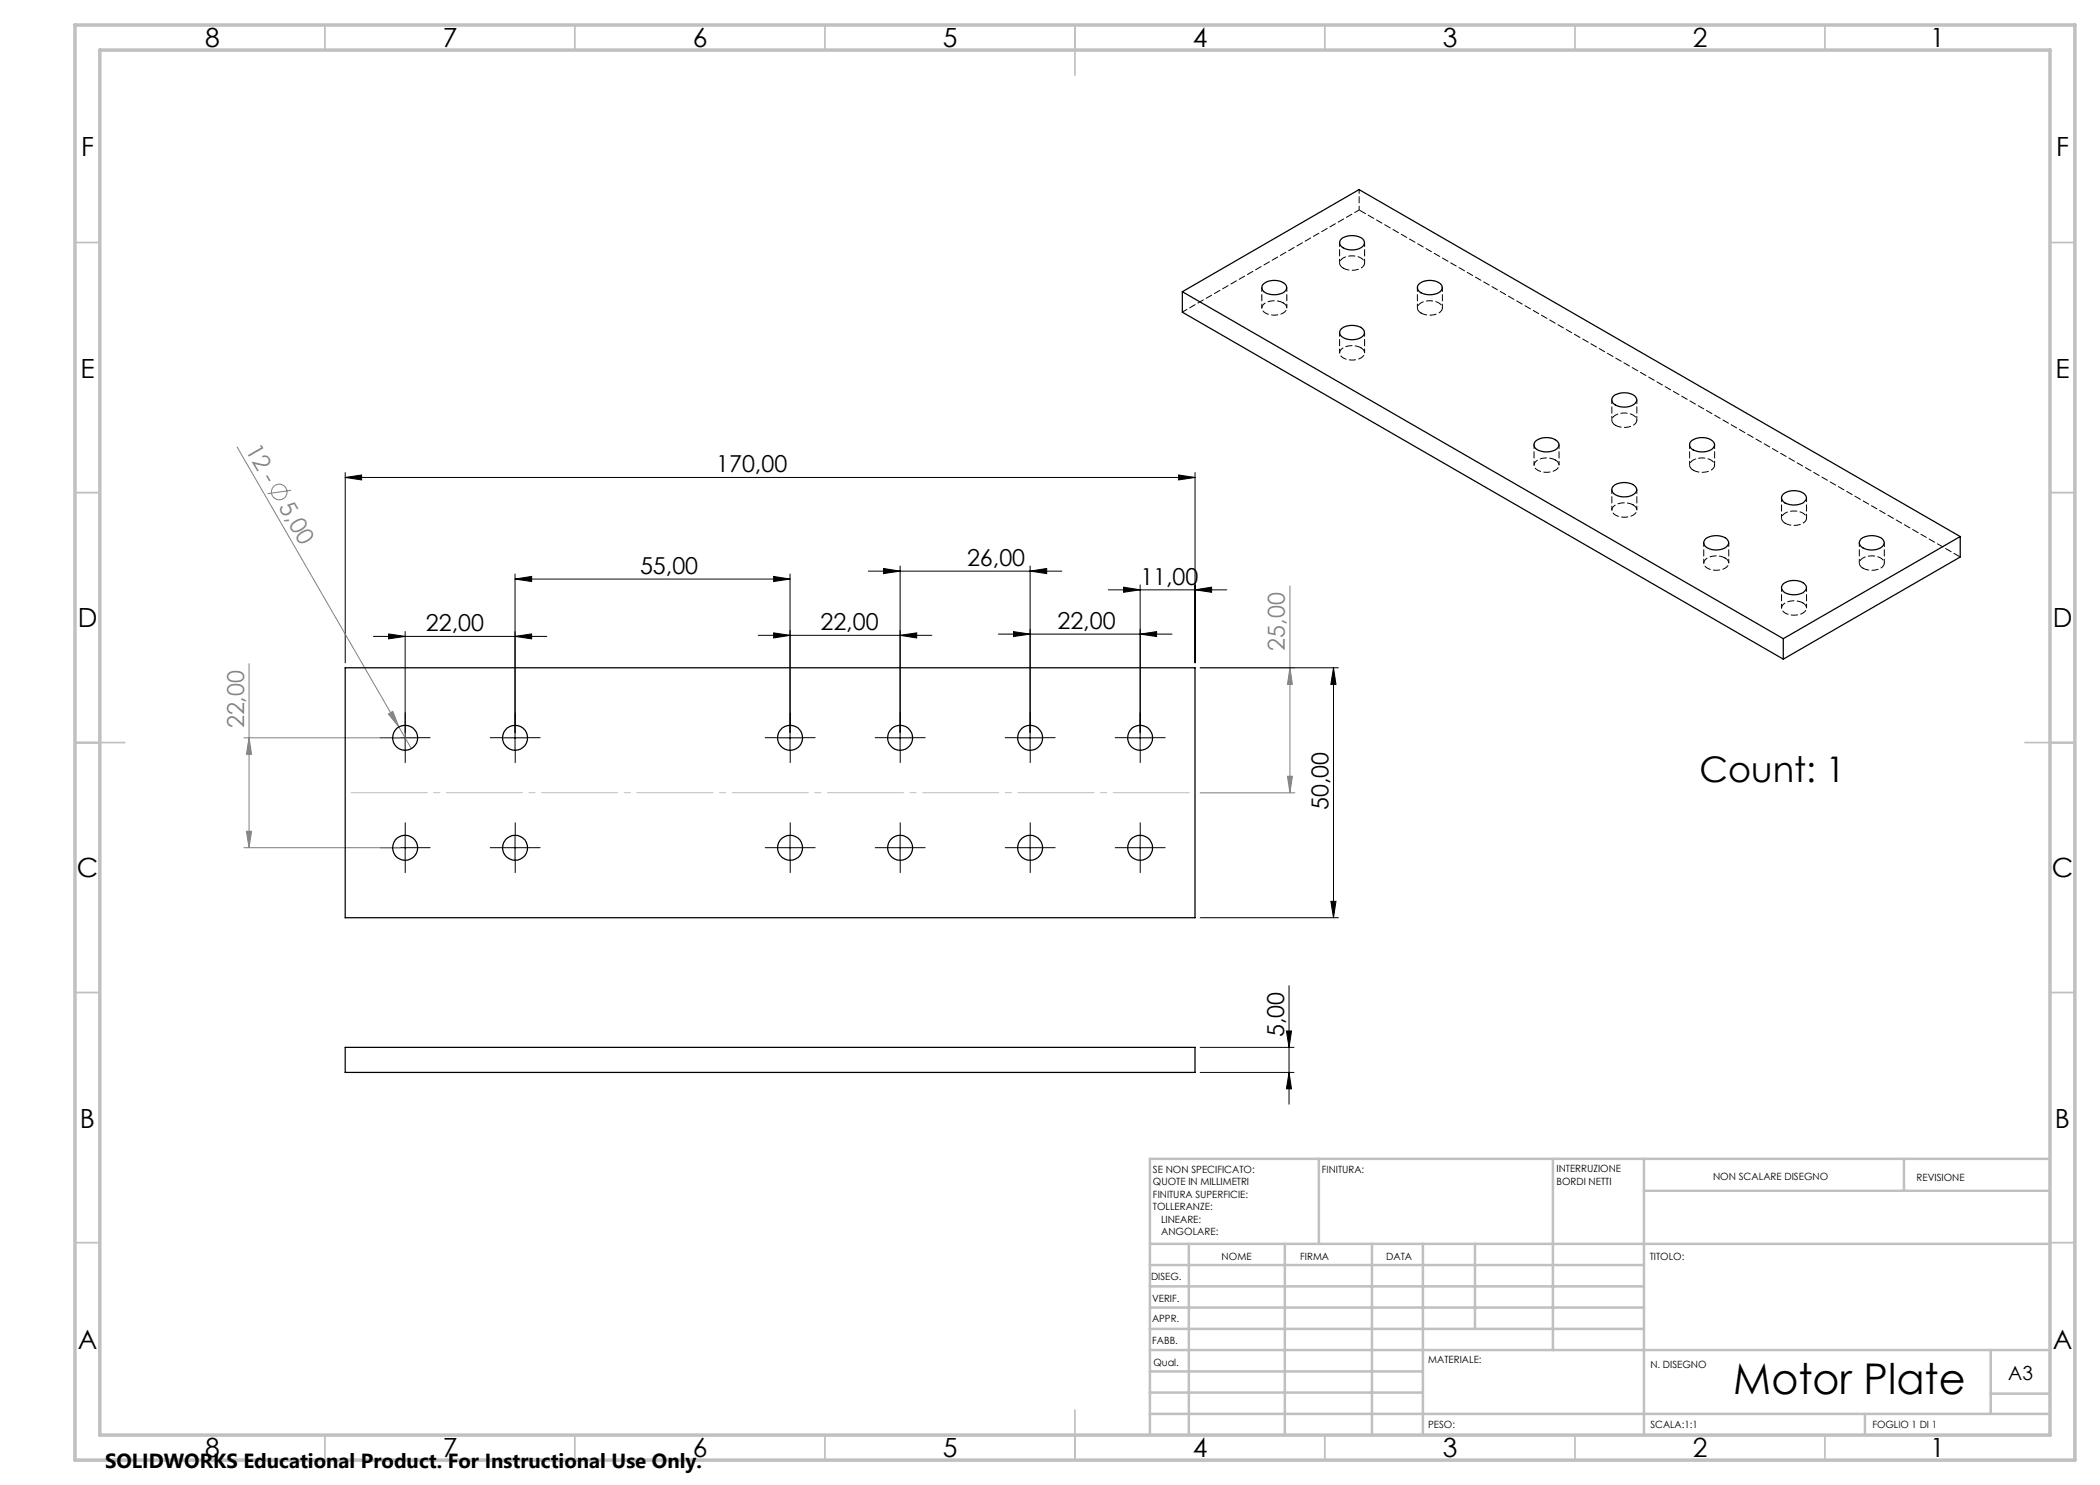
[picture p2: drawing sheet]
<svg xmlns="http://www.w3.org/2000/svg" width="420mm" height="297mm" viewBox="0 0 420 297" stroke-linecap="round" stroke-linejoin="round" font-family="sans-serif">
<g fill="none" stroke="#808080" stroke-width=".2">
<path d="M47.4 89.4l34.9 60.3M58.2 98.1l-4.7 .6M258 117.2v41.4M49.8 132.7v36.8M240 133.6h19M258 133.6l.5 3.3h-1zM48.8 147.6h31.2M49.8 147.6l.5 3.2h-1zM77.7 142.8l.9-.5 1.2 3.1zM240 158.6h19M257.5 155.3h1l-.5 3.3zM48.8 169.5h31.2"/>
<path d="M49.3 166.3h1l-.5 3.2z"/>
<circle cx="55.8" cy="98.4" r="1.55"/>
</g>
<g fill="none" stroke="#000" stroke-width=".2">
<path d="M69 95.5l3.3-.5v1zM69 94.5v38.1M69 95.5h170M235.7 95l3.3 .5-3.3 .5zM239 94.5v38.1M103 115.8l3.3-.5v1zM103 114.8v35.3M103 115.8h55M154.7 115.3l3.3 .5-3.3 .5zM158 114.8v35.3M173.7 114.2h38.7M176.7 113.7l3.3 .5-3.3 .5z"/>
<path d="M180 113.2v36.9M206 114.2l3.3-.5v1zM206 113.2v36.9M221.7 118h23.7M224.7 117.4l3.3 .6-3.3 .5zM228 117v33.1M239 118l3.3-.6v1.1zM74.7 127.3h34.7M77.7 126.8l3.3 .5-3.3 .5zM81 126.3v23.8M103 127.3l3.3-.5v1zM151.7 127.1h34.7"/>
<path d="M154.7 126.6l3.3 .5-3.3 .5zM180 127.1l3.3-.5v1zM199.7 126.8h34.7M202.7 126.3l3.3 .5-3.3 .5zM228 126.8l3.3-.5v1zM240 133.6h27.7M266.7 133.6l.5 3.3h-1zM266.7 133.6v49.9M78.5 147.6h5M100.5 147.6h5M155.5 147.6h5M177.5 147.6h5"/>
<path d="M203.5 147.6h5M225.5 147.6h5M78.5 169.5h5M81 167.1v4.9M100.5 169.5h5M103 167.1v4.9M155.5 169.5h5M158 167.1v4.9M177.5 169.5h5M180 167.1v4.9M203.5 169.5h5M206 167.1v4.9"/>
<path d="M225.5 169.5h5M228 167.1v4.9M240 183.5h27.7M257.8 197.1v23.7M266.2 180.3h1l-.5 3.2zM240 214.5h18.8M240 209.5h18.8M257.3 206.2h1l-.5 3.3zM257.8 214.5l.5 3.3h-1z"/>
</g>
<g fill="none" stroke="#000" stroke-width=".2" stroke-dasharray="15.2 1.3 1.3 1.3">
<path d="M78.5 147.5h-2.5M81 145v-2.5M81 150v2.5M83.5 147.5h2.5M100.5 147.5h-2.5M103 145v-2.5M103 150v2.5M105.5 147.5h2.5M155.5 147.5h-2.5M158 145v-2.5M158 150v2.5M160.5 147.5h2.5"/>
<path d="M177.5 147.5h-2.5M180 145v-2.5M180 150v2.5M182.5 147.5h2.5M203.5 147.5h-2.5M206 145v-2.5M206 150v2.5M208.5 147.5h2.5M225.5 147.5h-2.5M228 145v-2.5M228 150v2.5M230.5 147.5h2.5"/>
<path d="M78.5 169.5h-2.5M81 167v-2.5M81 172v2.5M83.5 169.5h2.5M100.5 169.5h-2.5M103 167v-2.5M103 172v2.5M105.5 169.5h2.5M155.5 169.5h-2.5M158 167v-2.5M158 172v2.5M160.5 169.5h2.5"/>
<path d="M177.5 169.5h-2.5M180 167v-2.5M180 172v2.5M182.5 169.5h2.5M203.5 169.5h-2.5M206 167v-2.5M206 172v2.5M208.5 169.5h2.5M225.5 169.5h-2.5M228 167v-2.5M228 172v2.5M230.5 169.5h2.5"/>
</g>
<path d="M69 158.5h170" fill="none" stroke="#c0c0c0" stroke-width=".2" stroke-dasharray="15.2 1.3 1.3 1.3" stroke-dashoffset="-1.2"/>
<g fill="none" stroke="#c0c0c0" stroke-width=".35">
<path d="M65 5v5M115 5v5M165 5v5M215 5v10M265 5v5M315 5v5M365 5v5M15 48.5h5M410 48.5h5M15 98.5h5M410 98.5h5M15 148.5h10"/>
<path d="M405 148.5h10M15 198.5h5M410 198.5h5M15 248.5h5M410 248.5h5M65 287v5M115 287v5M165 287v5M215 282v10M265 287v5M315 287v5M365 287v5"/>
</g>
<g fill="none" stroke="#c0c0c0" stroke-width=".5">
<path d="M263.8 231.8v17M310.6 231.8v38.2M328.8 231.8v55.2M328.8 238.2h81.2M380.8 231.8v6.4M410 231.8h-180v55.2M230 248.8h180M230 257.3h98.8M230 253h98.8M237.8 248.8v38.2M257 248.8v38.2M274.4 248.8v38.2"/>
<path d="M284.6 248.8v38.2M295 248.8v17M230 265.8h98.8M230 261.5h98.8M230 278.5h54.6M230 274.3h54.6M230 270h180M398.1 270v12.8M398.1 278.7h11.9M230 282.8h180M373 282.8v4.2"/>
</g>
<path d="M15 5h400v287h-400zM20 10h390v277h-390z" fill="none" stroke="#c0c0c0" stroke-width=".7"/>
<path d="M257.5 155.3h1l-.5 3.3zM258 133.6l.5 3.3h-1z" fill="#808080"/>
<g fill="#000">
<path d="M69 95.5l3.3-.5v1zM235.7 95l3.3 .5-3.3 .5zM176.7 113.7l3.3 .5-3.3 .5zM206 114.2l3.3-.5v1zM224.7 117.4l3.3 .6-3.3 .5zM239 118l3.3-.6v1.1z"/>
<path d="M77.7 126.8l3.3 .5-3.3 .5zM103 127.3l3.3-.5v1z"/>
<path d="M154.7 126.6l3.3 .5-3.3 .5zM180 127.1l3.3-.5v1z"/>
<path d="M228 126.8l3.3-.5v1zM202.7 126.3l3.3 .5-3.3 .5zM154.7 115.3l3.3 .5-3.3 .5zM103 115.8l3.3-.5v1z"/>
<path d="M266.7 133.6l.5 3.3h-1zM266.2 180.3h1l-.5 3.2z"/>
<path d="M257.8 214.5l.5 3.3h-1zM257.3 206.2h1l-.5 3.3z"/>
</g>
<g fill="#808080">
<path d="M77.7 142.8l.9-.5 1.2 3.1z"/>
<path d="M49.8 147.6l.5 3.2h-1zM49.3 166.3h1l-.5 3.2z"/>
</g>
<g fill="none" stroke="#000" stroke-width=".25">
<path d="M236.5 58.3l35.3-20.4 120.2 69.4M236.5 58.3l120.2 69.4M236.5 58.3v4.1l120.2 69.4M252.7 56.8a3.5 3.5 0 0 1 4.5 .2 1.22 1.22 0 0 1-1 1.7 3.4 3.4 0 0 1-3.7-.7 .98 .98 0 0 1 .2-1.2zM268.3 47.8a3.5 3.5 0 0 1 4.5 .3 1.22 1.22 0 0 1-1.1 1.7 3.4 3.4 0 0 1-3.7-.8 1.04 1.04 0 0 1 .3-1.2zM283.8 56.8a3.5 3.5 0 0 1 4.5 .2 1.22 1.22 0 0 1-1 1.7 3.4 3.4 0 0 1-3.7-.7 .98 .98 0 0 1 .2-1.2zM268.3 65.8a3.5 3.5 0 0 1 4.5 .2 1.22 1.22 0 0 1-1.1 1.7 3.4 3.4 0 0 1-3.7-.7 .98 .98 0 0 1 .3-1.2zM322.7 79.2a3.5 3.5 0 0 1 4.5 .3 1.22 1.22 0 0 1-1 1.7 3.4 3.4 0 0 1-3.7-.7 1.04 1.04 0 0 1 .2-1.3zM307.2 88.2a3.5 3.5 0 0 1 4.4 .3 1.22 1.22 0 0 1-1 1.7 3.4 3.4 0 0 1-3.7-.8 .98 .98 0 0 1 .3-1.2zM322.7 97.2a3.5 3.5 0 0 1 4.5 .3 1.22 1.22 0 0 1-1 1.7 3.4 3.4 0 0 1-3.7-.8 .98 .98 0 0 1 .2-1.2zM338.3 88.2a3.5 3.5 0 0 1 4.5 .3 1.22 1.22 0 0 1-1.1 1.7 3.4 3.4 0 0 1-3.7-.8 .98 .98 0 0 1 .3-1.2zM356.7 98.8a3.5 3.5 0 0 1 4.4 .3 1.22 1.22 0 0 1-1 1.7 3.4 3.4 0 0 1-3.7-.8 .92 .92 0 0 1 .3-1.2z"/>
<path d="M341.1 107.8a3.8 3.8 0 0 1 4.2 0 1.03 1.03 0 0 1-.3 1.8 3.5 3.5 0 0 1-4.1-.6 .97 .97 0 0 1 .2-1.2zM356.7 116.8a3.5 3.5 0 0 1 4.4 .2 1.22 1.22 0 0 1-1 1.7 3.4 3.4 0 0 1-3.7-.7 .92 .92 0 0 1 .3-1.2zM372.2 107.8a3.8 3.8 0 0 1 4.2 0 1.03 1.03 0 0 1-.3 1.8 3.5 3.5 0 0 1-4.1-.6 .97 .97 0 0 1 .2-1.2zM392 107.3l-35.3 20.4M392 107.3v4.1l-35.3 20.4M69 133.6h170v49.9h-170zM356.7 127.7v4.1M69 209.5h170v5h-170z"/>
<circle cx="81" cy="147.6" r="2.51"/>
<circle cx="103" cy="147.6" r="2.5"/>
<circle cx="158" cy="147.6" r="2.5"/>
<circle cx="180" cy="147.6" r="2.5"/>
<circle cx="206" cy="147.6" r="2.5"/>
<circle cx="228" cy="147.6" r="2.5"/>
<circle cx="81" cy="169.6" r="2.49"/>
<circle cx="103" cy="169.6" r="2.5"/>
<circle cx="158" cy="169.6" r="2.5"/>
<circle cx="180" cy="169.6" r="2.49"/>
<circle cx="206" cy="169.6" r="2.49"/>
<circle cx="228" cy="169.6" r="2.49"/>
</g>
<path d="M268.7 53.6a3.5 3.5 0 0 0 4.1-.5 1.23 1.23 0 0 0-1-1.7 3.4 3.4 0 0 0-3.7 .7 1.04 1.04 0 0 0 .6 1.5M256.6 60.6a3.5 3.5 0 0 0-4.1 .5 1.23 1.23 0 0 0 1 1.7 3.4 3.4 0 0 0 3.7-.7 1.04 1.04 0 0 0-.6-1.5M272.2 69.6a3.5 3.5 0 0 0-4.1 .5 1.23 1.23 0 0 0 1 1.7 3.4 3.4 0 0 0 3.7-.8 1.04 1.04 0 0 0-.6-1.4M284.2 62.6a3.5 3.5 0 0 0 4.1-.5 1.23 1.23 0 0 0-1-1.7 3.4 3.4 0 0 0-3.7 .7 1.04 1.04 0 0 0 .6 1.5M311.1 92a3.5 3.5 0 0 0-4.1 .5 1.23 1.23 0 0 0 1 1.7 3.4 3.4 0 0 0 3.7-.7 1.04 1.04 0 0 0-.6-1.5M323.1 85.1a3.5 3.5 0 0 0 4.1-.6 1.23 1.23 0 0 0-1-1.7 3.4 3.4 0 0 0-3.7 .8 1.04 1.04 0 0 0 .6 1.5M338.7 94a3.5 3.5 0 0 0 4.1-.5 1.23 1.23 0 0 0-1-1.7 3.4 3.4 0 0 0-3.7 .7 1.04 1.04 0 0 0 .6 1.5M326.6 101a3.5 3.5 0 0 0-4.1 .5 1.23 1.23 0 0 0 1 1.7 3.4 3.4 0 0 0 3.7-.7 1.04 1.04 0 0 0-.6-1.5M345 111.6a3.5 3.5 0 0 0-4.1 .5 1.23 1.23 0 0 0 1 1.7 3.4 3.4 0 0 0 3.7-.7 1.04 1.04 0 0 0-.6-1.5M357 104.7a3.5 3.5 0 0 0 4.2-.6 1.23 1.23 0 0 0-1.1-1.7 3.4 3.4 0 0 0-3.7 .8 1.04 1.04 0 0 0 .6 1.5M372.6 113.6a3.5 3.5 0 0 0 4.1-.5 1.23 1.23 0 0 0-1-1.7 3.4 3.4 0 0 0-3.7 .7 1.04 1.04 0 0 0 .6 1.5M360.6 120.6a3.5 3.5 0 0 0-4.2 .5 1.23 1.23 0 0 0 1.1 1.7 3.4 3.4 0 0 0 3.7-.7 1.04 1.04 0 0 0-.6-1.5" fill="none" stroke="#000" stroke-width=".2" stroke-dasharray="1.3 .6" stroke-dashoffset=".1"/>
<path d="M392 111.4l-120.2-69.4" fill="none" stroke="#000" stroke-width=".2" stroke-dasharray="1.3 .6" stroke-dashoffset="-.2"/>
<g fill="none" stroke="#000" stroke-width=".2" stroke-dasharray="1.3 .6" stroke-dashoffset=".5">
<path d="M271.8 37.9v4.1M252.4 57.5v4.1M267.9 48.5v4.1M272.9 52.6v-4.1M283.5 57.5v4.1M257.4 61.6v-4.1M267.9 66.5v4.1M272.9 70.6v-4.1M288.5 61.6v-4.1M322.4 80v4M306.8 88.9v4.1M311.8 93v-4.1"/>
<path d="M322.4 97.9v4.1M327.4 84v-4M337.9 88.9v4.1M342.9 93v-4.1M356.3 99.6v4M327.4 102v-4.1M340.8 108.5v4.1M345.8 112.6v-4.1M356.3 117.5v4.1M361.3 103.6v-4M371.9 108.5v4.1M376.9 112.6v-4.1"/>
<path d="M361.3 121.6v-4.1"/>
</g>
<path d="M271.8 42l-35.3 20.4" fill="none" stroke="#000" stroke-width=".2" stroke-dasharray="1.3 .6" stroke-dashoffset=".2"/>
<text font-size="8.5" x="346.7" y="278.7">Motor Plate</text>
<text font-size="7.1" x="339.9" y="156.4">Count: 1</text>
<g font-size="5.3">
<text x="41" y="9.5">8</text>
<text x="88.5" y="9.5">7</text>
<text x="138.5" y="9.5">6</text>
<text x="188.5" y="9.5">5</text>
<text x="238.5" y="9.5">4</text>
<text x="288.5" y="9.5">3</text>
<text x="338.5" y="9.5">2</text>
<text x="386" y="9.5">1</text>
<text x="16.2" y="31.2">F</text>
<text x="411.2" y="31.2">F</text>
<text x="16.1" y="75.5">E</text>
<text x="411.1" y="75.5">E</text>
<text x="15.5" y="125.5">D</text>
<text x="410.5" y="125.5">D</text>
<text x="15.4" y="175.5">C</text>
<text x="410.4" y="175.5">C</text>
<text x="16" y="225.5">B</text>
<text x="411" y="225.5">B</text>
<text x="15.5" y="269.7">A</text>
<text x="410.5" y="269.7">A</text>
<text x="41" y="291.5">8</text>
<text x="88.5" y="291.5">7</text>
<text x="138.5" y="291.5">6</text>
<text x="188.5" y="291.5">5</text>
<text x="238.5" y="291.5">4</text>
<text x="288.5" y="291.5">3</text>
<text x="338.5" y="291.5">2</text>
<text x="386" y="291.5">1</text>
</g>
<g font-size="4.7" fill="#808080">
<text x="49" y="89.9" transform="rotate(60 49 89.9)">12 -</text>
<text x="55.7" y="101.5" transform="rotate(60 55.7 101.5)">5,00</text>
<text x="257" y="130.1" transform="rotate(-90 257 130.1)">25,00</text>
<text x="48.8" y="145.7" transform="rotate(-90 48.8 145.7)">22,00</text>
</g>
<g font-size="4.7">
<text x="143.2" y="94.5">170,00</text>
<text x="193.4" y="113.2">26,00</text>
<text x="128" y="114.8">55,00</text>
<text x="228.1" y="116.9">11,00</text>
<text x="211.5" y="125.8">22,00</text>
<text x="85.2" y="126.2">22,00</text>
<text x="164.1" y="126">22,00</text>
<text x="265.7" y="162" transform="rotate(-90 265.7 162)">50,00</text>
<text x="256.8" y="207.5" transform="rotate(-90 256.8 207.5)">5,00</text>
</g>
<text font-size="4.1" x="21" y="293.7">SOLIDWORKS Educational Product. For Instructional Use Only.</text>
<text font-size="3.9" x="401.6" y="276">A3</text>
<g font-size="2">
<text x="230.6" y="234.6">SE NON SPECIFICATO:</text>
<text x="230.6" y="237.1">QUOTE IN MILLIMETRI</text>
<text x="230.6" y="239.6">FINITURA SUPERFICIE:</text>
<text x="264.4" y="234.6">FINITURA:</text>
<text x="311.3" y="234.5">INTERRUZIONE</text>
<text x="311.3" y="237">BORDI NETTI</text>
<text x="342.6" y="236">NON SCALARE DISEGNO</text>
<text x="383.3" y="236.2">REVISIONE</text>
<text x="230.6" y="242.1">TOLLERANZE:</text>
<text x="232.2" y="244.6">LINEARE:</text>
<text x="232.2" y="247.1">ANGOLARE:</text>
<text x="244.3" y="252">NOME</text>
<text x="260" y="251.9">FIRMA</text>
<text x="277.2" y="251.9">DATA</text>
<text x="330" y="251.9">TITOLO:</text>
<text x="230.2" y="256.1">DISEG.</text>
<text x="230.4" y="260.3">VERIF.</text>
<text x="230.4" y="264.4">APPR.</text>
<text x="230.5" y="268.8">FABB.</text>
<text x="230.7" y="273.1">Qual.</text>
<text x="285.7" y="272.5">MATERIALE:</text>
<text x="330.1" y="273.6">N. DISEGNO</text>
<text x="285.6" y="285.5">PESO:</text>
<text x="330.1" y="285.6">SCALA:1:1</text>
<text x="374.5" y="285.6">FOGLIO 1 DI 1</text>
</g>
</svg>
